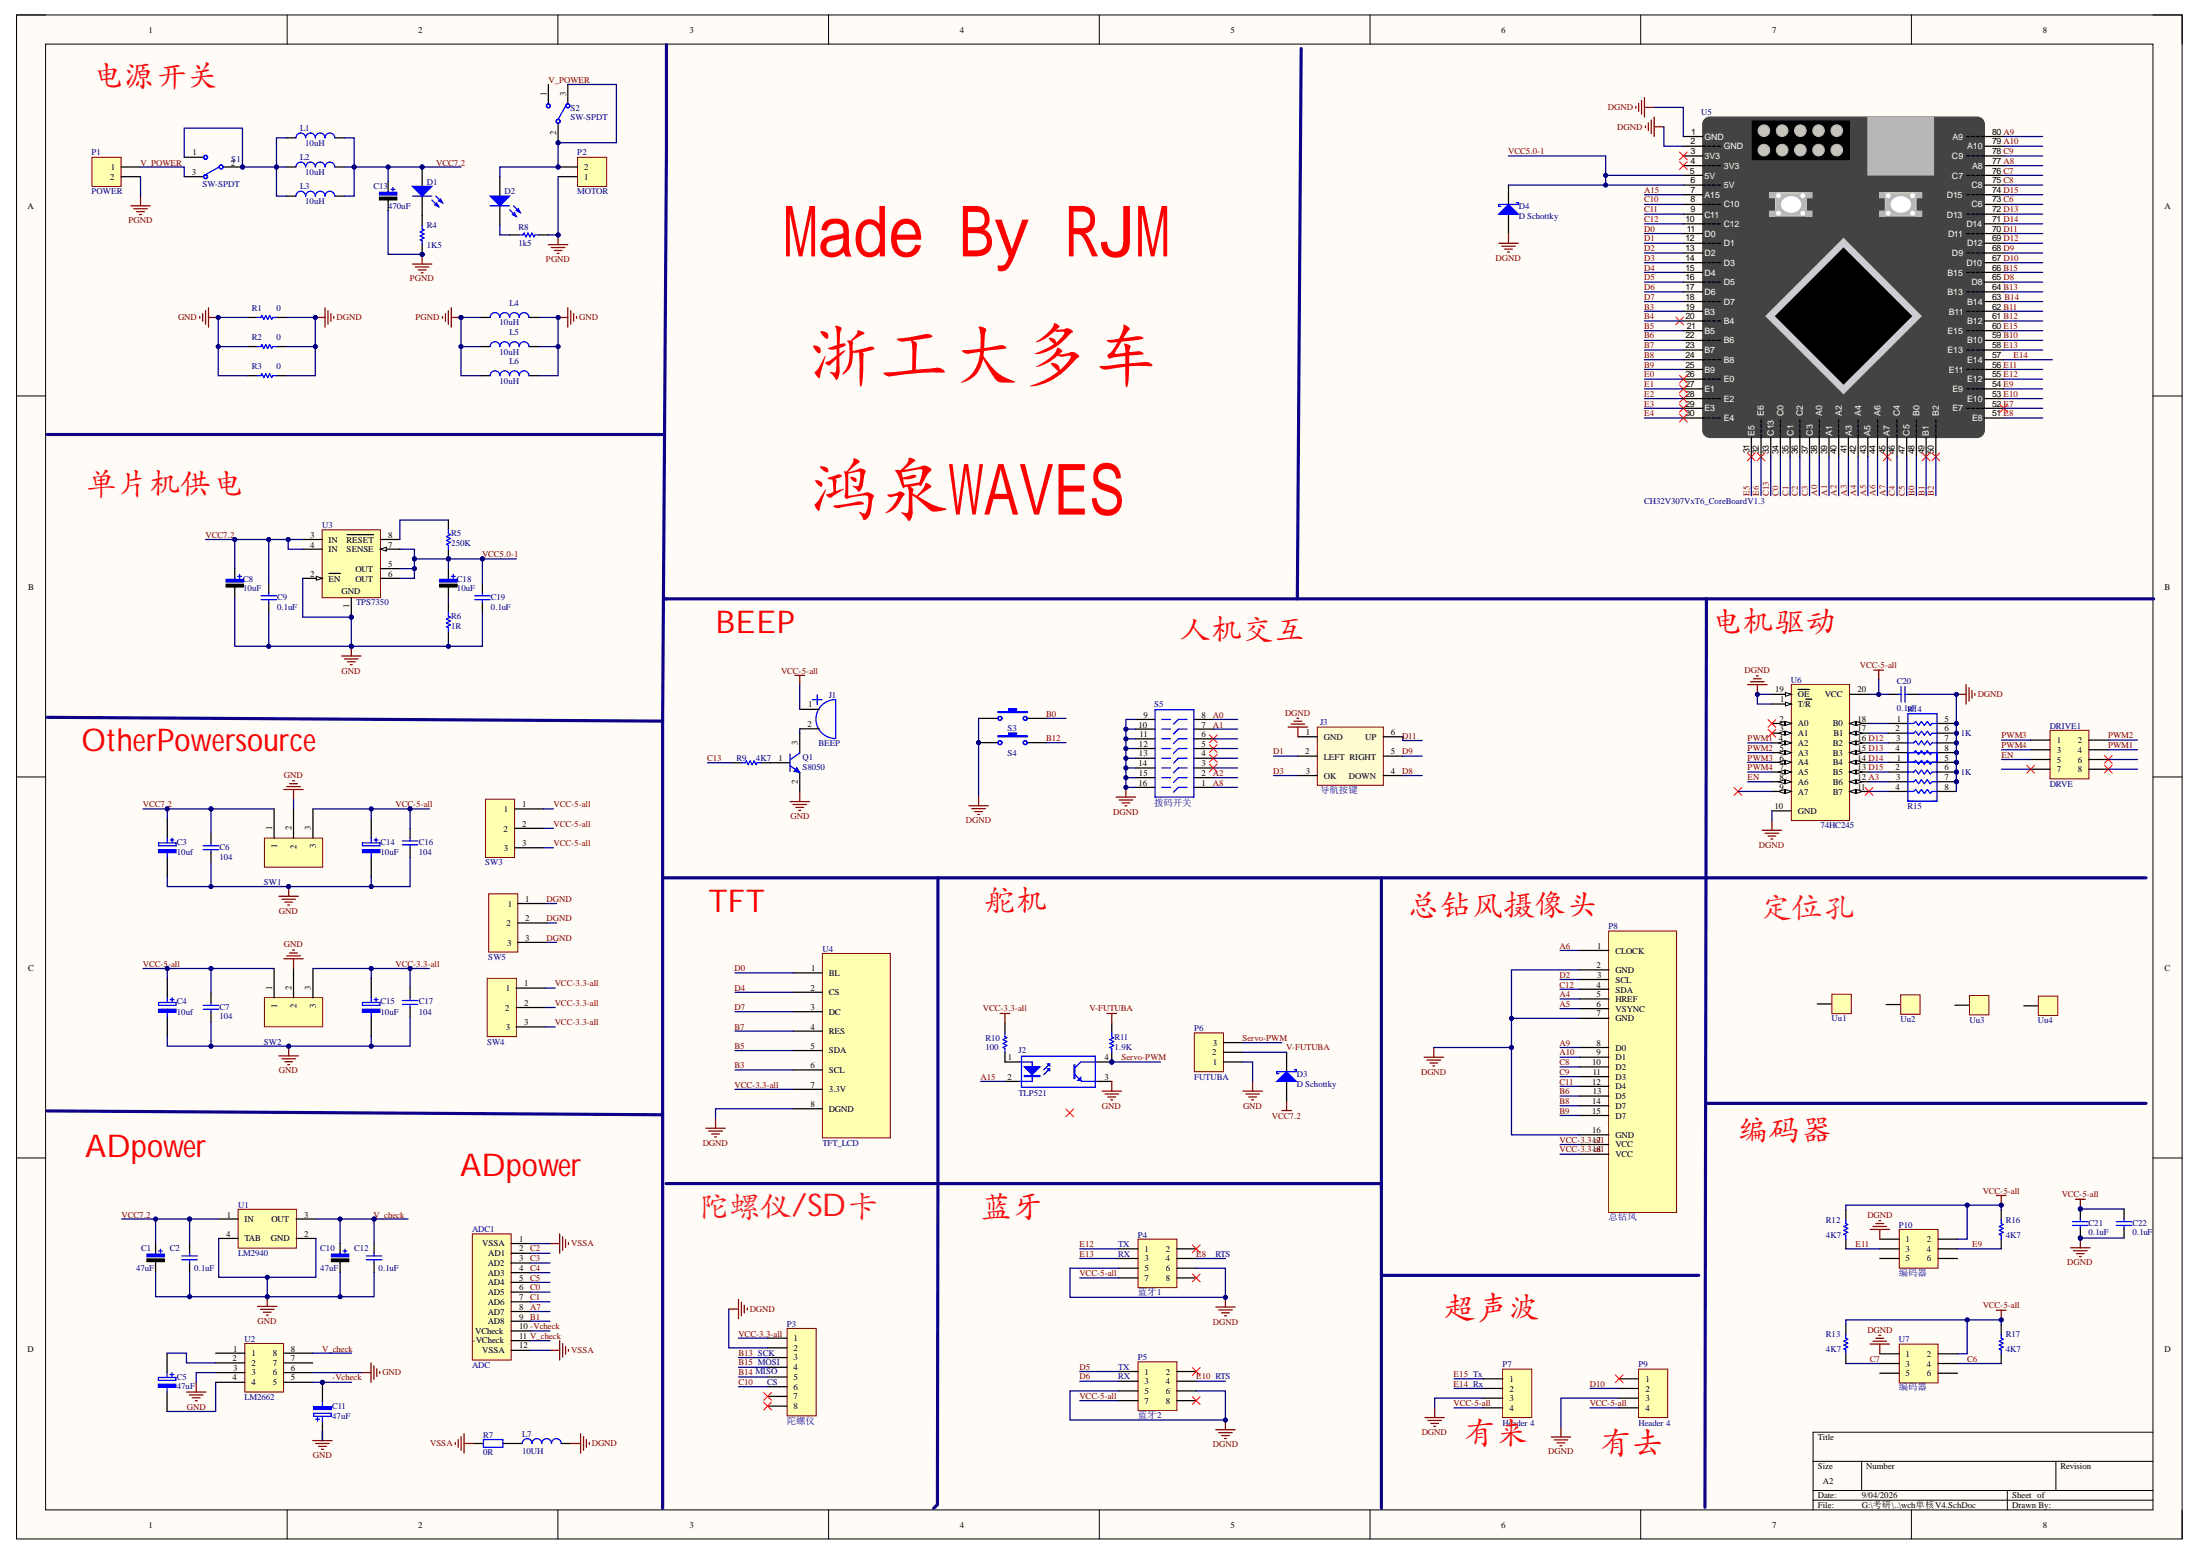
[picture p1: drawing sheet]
# Altium schematic sheet ch32-mainboard-v4.SchDoc
size A2

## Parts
ADC1  ADC  [FPC0.5 2H-WS-12P]
C1  value 47uF  [LC-CASE-B_3528]  (hidden comment: Cap-Pol)
C2  value 0.1uF  [LC-0805_C]  (hidden comment: Cap)
C3  10uf  [LC-CASE-B_3528]
C4  10uf  [LC-CASE-B_3528]
C5  47uF  [LC-CASE-B_3528]
C6  104  [LC-0805_C]
C7  104  [LC-0805_C]
C8  value 10uF  [LC-CASE-B_3528]  (hidden comment: Cap-Pol)
C9  value 0.1uF  [LC-0805_C]  (hidden comment: Cap)
C10  value 47uF  [LC-CASE-B_3528]  (hidden comment: Cap-Pol)
C11  47uF  [LC-CASE-B_3528]
C12  value 0.1uF  [LC-0805_C]  (hidden comment: Cap)
C13  value 470uF  [C-RB-SD10]  (hidden comment: Cap-Pol-ES)
C14  10uF  [LC-CASE-B_3528]
C15  10uF  [LC-CASE-B_3528]
C16  104  [LC-0805_C]
C17  104  [LC-0805_C]
C18  value 10uF  [LC-CASE-A_3216]  (hidden comment: Cap-Pol)
C19  value 0.1uF  [LC-0805_C]  (hidden comment: Cap)
C20  value 0.1uF  [LC-0805_C]  (hidden comment: Cap)
C21  value 0.1uF  [LC-0805_R]  (hidden comment: Cap)
C22  value 0.1uF  [LC-0805_R]  (hidden comment: Cap)
D1  LED  [LED0805]  (value not drawn)
D2  LED  [LED0805]  (value not drawn)
D3  D Schottky  [LC-SMB(DO-214AA)_S1]
D4  D Schottky  [LC-SMB(DO-214AA)_S1]
DRIVE1  DRVE  [MHDR2X4]
J1  BEEP  [FMQ-mini]
J2  TLP521  [LC-SOP-4_P2.54]
J3  导航按键  [KEY_5]
L1  value 10uH  [LC-0805_L]  (hidden comment: Inductor)
L2  value 10uH  [LC-0805_L]  (hidden comment: Inductor)
L3  value 10uH  [LC-0805_L]  (hidden comment: Inductor)
L4  value 10uH  [LC-0805_L]  (hidden comment: Inductor)
L5  value 10uH  [LC-0805_L]  (hidden comment: Inductor)
L6  value 10uH  [LC-0805_L]  (hidden comment: Inductor)
L7  10UH  [LC-0805_L]
P1  POWER  [Con 2接线端子]
P2  MOTOR  [Con 2接线端子]
P3  陀螺仪  [HDR1X8]
P4  蓝牙1  [HDR2X4]
P5  蓝牙2  [HDR2X4]
P6  FUTUBA  [HDR3X1-2.54]
P7  Header 4  [HDR1X4]
P8  总钻风  [总钻风直插]
P9  Header 4  [HDR1X4]
P10  编码器  [编码器]
Q1  S8050  [SOT23-3]
R1  value 0  [LC-0805_R]  (hidden comment: Res1)
R2  value 0  [LC-0805_R]  (hidden comment: Res1)
R3  value 0  [LC-0805_R]  (hidden comment: Res1)
R4  value 1K5  [LC-0805_R]  (hidden comment: Res1)
R5  value 250K  [LC-0805_R]  (hidden comment: Res1)
R6  value 1R  [LC-0805_R]  (hidden comment: Res1)
R7  value 0R  [LC-0805_L]  (hidden comment: 0k)
R8  value 1k5  [LC-0805_R]  (hidden comment: Res1)
R9  value 4K7  [LC-0805_R]  (hidden comment: Res1)
R10  value 100  [LC-0805_R]  (hidden comment: Res1)
R11  value 1.9K  [LC-0805_R]  (hidden comment: Res1)
R12  value 4K7  [LC-0805_R]  (hidden comment: Res1)
R13  value 4K7  [LC-0805_R]  (hidden comment: 4.7k)
R14  value 1K  [LC-0603_Rx4]  (hidden comment: Res Pack)
R15  value 1K  [LC-0603_Rx4]  (hidden comment: Res Pack)
R16  value 4K7  [LC-0805_R]  (hidden comment: Res1)
R17  value 4K7  [LC-0805_R]  (hidden comment: 4.7k)
S1  SW-SPDT  [纽子开关]
S2  SW-SPDT  [纽子开关]
S3  SW-PB  [SW_PB2_A1]  (value not drawn)
S4  SW-PB  [SW_PB2_A1]  (value not drawn)
S5  拨码开关  [DIP-16-KEY]
SW1  Switch  [LC-TO-263-3]  (value not drawn)
SW2  Switch  [LC-TO-263-3]  (value not drawn)
SW3  Switch  [HDR3X1_2.54_3pin]  (value not drawn)
SW4  Switch  [HDR3X1_2.54_3pin]  (value not drawn)
SW5  Switch  [HDR3X1_2.54_3pin]  (value not drawn)
U1  LM2940  [LC-SOT-223]
U2  LM2662  [LC-SOIC-8_150mil]
U3  TPS7350  [LC-SOIC-8_150mil]
U4  TFT_LCD  [HDR1X4_100_8pin]
U5  CH32V307VxT6_CoreBoardV1.3  [CH32V307VxT6_CoreBoard]
U6  74HC245  [TSSOP20]
U7  编码器  [编码器]
Uu1  定位孔  [定位孔]  (value not drawn)
Uu2  定位孔  [定位孔]  (value not drawn)
Uu3  定位孔  [定位孔]  (value not drawn)
Uu4  定位孔  [定位孔]  (value not drawn)

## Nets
DGND: C20.1 C21.1 C22.1 D4.1(A) J3.1(GND) L7.2 P3.2 P4.5 P4.6 P5.5 P5.6 P7.3 P8.2(GND) P8.7(GND) P8.16(GND) P9.3 P10.1 R1.2 R2.2 R3.2 R14.5 R14.6 R14.7 R14.8 R15.5 R15.6 R15.7 R15.8 S3.1 S4.1 S5.9 S5.10 S5.11 S5.12 S5.13 S5.14 S5.15 S5.16 SW5.1 SW5.2 SW5.3 U4.8(DGND) U5.1(GND) U5.2(GND) U6.1(T/~{R}) U6.10(GND) U6.19(~{OE}) U7.1
GND: C1.2 C2.1 C3.2 C4.2 C6.1 C7.1 C8.2 C9.1 C10.2 C11.1 C12.1 C14.2 C15.2 C16.1 C17.1 C19.1 J2.3(E) L4.2 L5.2 L6.2 P6.1 Q1.2(E) R1.1 R2.1 R3.1 R6.1 SW1.2 SW2.2 U1.2(GND) U1.4(TAB) U2.3 U2.6 U3.1(GND) U3.2(~{EN})
PGND: C13.2 L4.1 L5.1 L6.1 P1.2 P2.1 R4.1 R8.1
V-FUTUBA: D3.2(K) P6.2 R11.1
VCC7.2: C1.1 C2.2 C3.1 C6.2 C8.1 C9.2 C13.1 D1.1(A) D3.1(A) L1.2 L2.2 L3.2 SW1.1 U1.1(IN) U3.3(IN) U3.4(IN)
VCC-3.3-all: C15.1 C17.2 P3.1 P8.17(VCC) P8.18(VCC) R10.2 SW2.3 SW4.1 SW4.2 SW4.3 U4.7(3.3V)
VCC-5-all: C4.1 C7.2 C14.1 C16.2 C20.2 C21.2 C22.2 J1.1 P4.7 P5.7 P7.4 P9.4 P10.2 R12.1 R13.1 R16.1 R17.1 SW1.3 SW2.1 SW3.1 SW3.2 SW3.3 U6.20(VCC) U7.2
VSSA: ADC1.1(VSSA) ADC1.12(VSSA) R7.1
-Vcheck: ADC1.10(VCheck) C11.2 U2.5
A0: S5.8 U5.38(A0)
A1: S5.7 U5.39(A1)
A2: S5.2 U5.40(A2)
A3: R15.3 U5.41(A3) U6.12(B6)
A4: P8.5(HREF) U5.42(A4)
A5: P8.6(VSYNC) U5.43(A5)
A6: P8.1(CLOCK) U5.44(A6)
A7: ADC1.8(AD7) U5.45(A7)
A8: S5.1 U5.77(A8)
A9: P8.8(D0) U5.80(A9)
A10: P8.9(D1) U5.79(A10)
A15: J2.2(K) U5.7(A15)
B0: S3.2 U5.48(B0)
B1: ADC1.9(AD8) U5.49(B1)
B2: U5.50(B2)
B3: U4.6(SCL) U5.19(B3)
B4: U5.20(B4)
B5: U4.5(SDA) U5.21(B5)
B6: P8.13(D5) U5.22(B6)
B7: U4.4(RES) U5.23(B7)
B8: P8.14(D7) U5.24(B8)
B9: P8.15(D7) U5.25(B9)
B10: U5.59(B10)
B11: U5.62(B11)
B12: S4.2 U5.61(B12)
B13: P3.3 U5.64(B13)
B14: P3.5 U5.63(B14)
B15: P3.4 U5.66(B15)
C0: ADC1.6(AD5) U5.34(C0)
C1: ADC1.7(AD6) U5.35(C1)
C2: ADC1.2(AD1) U5.36(C2)
C3: ADC1.3(AD2) U5.37(C3)
C4: ADC1.4(AD3) U5.46(C4)
C5: ADC1.5(AD4) U5.47(C5)
C6: R17.2 U5.73(C6) U7.4
C7: R13.2 U5.76(C7) U7.3
C8: P8.10(D2) U5.75(C8)
C9: P8.11(D3) U5.78(C9)
C10: P3.6 U5.8(C10)
C11: P8.12(D4) U5.9(C11)
C12: P8.4(SDA) U5.10(C12)
C13: R9.2 U5.33(C13)
D0: U4.1(BL) U5.11(D0)
D1: J3.2(LEFT) U5.12(D1)
D2: P8.3(SCL) U5.13(D2)
D3: J3.3(OK) U5.14(D3)
D4: U4.2(CS) U5.15(D4)
D5: P5.1 U5.16(D5)
D6: P5.3 U5.17(D6)
D7: U4.3(DC) U5.18(D7)
D8: J3.4(DOWN) U5.65(D8)
D9: J3.5(RIGHT) U5.68(D9)
D10: P9.2 U5.67(D10)
D11: J3.6(UP) U5.70(D11)
D12: R14.3 U5.69(D12) U6.16(B2)
D13: R14.4 U5.72(D13) U6.15(B3)
D14: R15.1 U5.71(D14) U6.14(B4)
D15: R15.2 U5.74(D15) U6.13(B5)
E0: U5.26(E0)
E1: U5.27(E1)
E2: U5.28(E2)
E3: U5.29(E3)
E4: U5.30(E4)
E5: U5.31(E5)
E6: U5.32(E6)
E7: U5.52(E7)
E8: P4.4 U5.51(E8)
E9: P10.4 R16.2 U5.54(E9)
E10: P5.4 U5.53(E10)
E11: P10.3 R12.2 U5.56(E11)
E12: P4.1 U5.55(E12)
E13: P4.3 U5.58(E13)
E14: P7.2 U5.57(E14)
E15: P7.1 U5.60(E15)
EN: DRIVE1.5 U6.8(A6)
PWM1: DRIVE1.4 U6.4(A2)
PWM2: DRIVE1.2 U6.5(A3)
PWM3: DRIVE1.1 U6.6(A4)
PWM4: DRIVE1.3 U6.7(A5)
Servo-PWM: J2.4(C) P6.3 R11.2
V_check: ADC1.11(-VCheck) C10.1 C12.2 U1.3(OUT) U2.8
V_POWER: P1.1 S1.3 S2.1
VCC5.0-1: C18.1 C19.2 D4.2(K) R5.1 U3.5(OUT) U3.6(OUT) U3.7(SENSE) U5.5(5V) U5.6(5V)
NetC5_1: C5.1 U2.2
NetC5_2: C5.2 U2.4
NetC18_2: C18.2 R6.2
NetD1_2: D1.2(K) R4.2
NetD2_1: D2.1(A) P2.2 S2.2 S2.3
NetD2_2: D2.2(K) R8.2
NetJ1_2: J1.2 Q1.3(C)
NetJ2_1: J2.1(A) R10.1
NetL1_1: L1.1 L2.1 L3.1 S1.1 S1.2
NetL7_1: L7.1 R7.2
NetQ1_1: Q1.1(B) R9.1
NetR5_2: R5.2 U3.8(~{RESET})
NetR14_1: R14.1 U6.18(B0)
NetR14_2: R14.2 U6.17(B1)
NetR15_4: R15.4 U6.11(B7)

Not connected (* = marked no-connect by the designer): DRIVE1 6* 7* 8*; P3 7* 8*; P4 2* 8*; P5 2* 8*; P9 1*; P10 5 6; S5 3* 4* 5* 6*; U2 1 7; U5 3(3V3)* 4(3V3)*; U6 2(A0)* 3(A1)* 9(A7)*; U7 5 6; Uu1 1; Uu2 1; Uu3 1; Uu4 1

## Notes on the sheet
- 电源开关
- Made By RJM
- 浙工大多车
- 单片机供电
- 鸿泉WAVES
- BEEP
- 人机交互
- 电机驱动
- OtherPowersource
- TFT
- 舵机
- 总钻风摄像头
- 定位孔
- ADpower
- 编码器
- 陀螺仪/SD卡
- 蓝牙
- (near P4) TX
- (near P4) RX
- RTS
- (near P3) SCK
- (near P3) MOSI
- 超声波
- (near P3) CS
- (near P3) MISO
- (near P5) TX
- (near P5) RX
- (near P7) Tx
- (near P7) Rx
- (near P7) 有来
- (near P9) 有去
